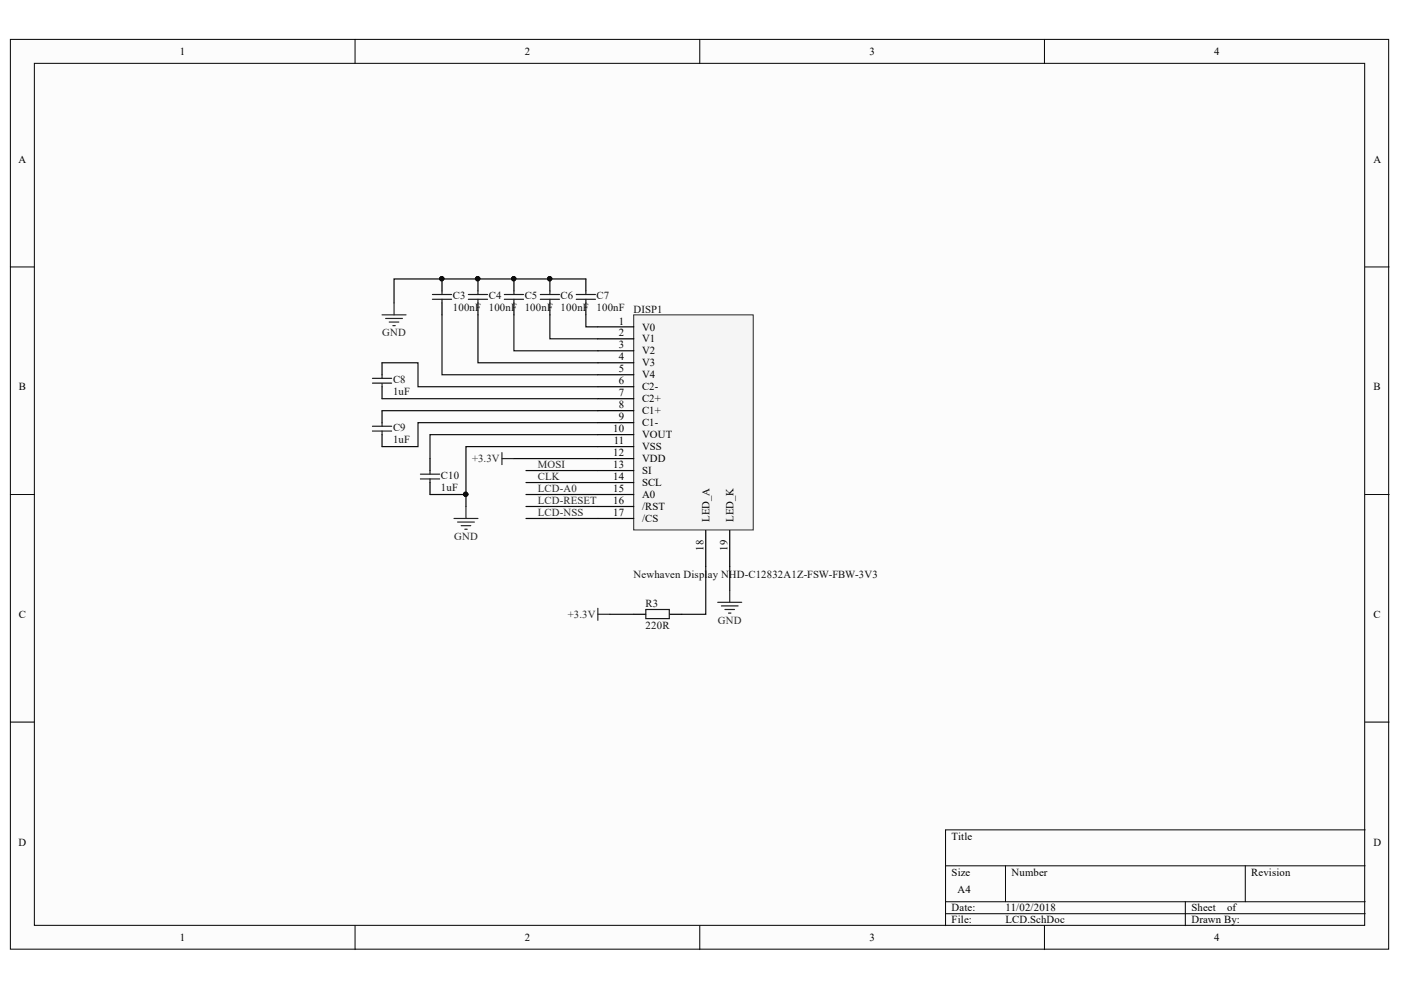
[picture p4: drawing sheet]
<svg xmlns="http://www.w3.org/2000/svg" width="297mm" height="210mm" viewBox="0 0 297 210" stroke-linecap="round" stroke-linejoin="round" font-family="sans-serif">
<g fill="#fcfcfc" stroke="#000" stroke-width=".21">
<path d="M2.2 8.4h292.2v192.8h-292.2z"/>
<path d="M7.3 13.4h282v182.8h-282z"/>
</g>
<g fill="none" stroke="#000" stroke-width=".21">
<path d="M75.3 8.4v5M148.4 8.4v5M221.4 8.4v5M2.2 56.6h5.1M289.4 56.6h5.1M2.2 104.9h5.1M289.4 104.9h5.1M2.2 153.1h5.1M289.4 153.1h5.1M289.4 176h-88.9v20.3M75.3 196.3v5M148.4 196.3v5"/>
<path d="M200.5 183.6h88.9M200.5 191.2h88.9M200.5 193.7h88.9M213.2 183.6v7.6M221.4 196.3v5M251.3 191.2v5.1M264 183.6v7.6"/>
</g>
<g fill="none" stroke="#262626" stroke-width=".25">
<path d="M81 66.8h5.1M81.8 67.5h3.5M82.5 68.3h2.1M83.3 69h.5M83.5 64.2v2.6M106.4 96v2.5M106.4 97.2h2.6M96.3 109.9h5M97 110.7h3.6M97.8 111.5h2M98.5 112.2h.5M98.8 107.4v2.5"/>
<path d="M126.8 129v2.5M126.8 130.2h2.5M152.2 127.7h5.1M152.9 128.5h3.6M153.7 129.2h2M154.5 130h.5M154.7 125.2v2.5"/>
</g>
<g fill="none" stroke="#000" stroke-width=".25">
<path d="M93.7 59.1v2.6M101.3 59.1v2.6M109 59.1v2.6M116.6 59.1v2.6M124.2 59.1v2.6M81 76.9v2.6M93.7 64.2v2.6M101.3 64.2v2.6M109 64.2v2.6M116.6 64.2v2.6M124.2 64.2v2.6M81 82v2.5"/>
<path d="M81 87.1v2.5M81 92.2v2.5M91.2 97.2v2.6M91.2 102.3v2.6M134.4 130.2h2.5M142 130.2h2.5"/>
</g>
<g fill="none" stroke="#1c1c1c" stroke-width=".25">
<path d="M81 79.5v.7M91.7 62.4h4M91.7 63.5h4M93.7 61.7v.7M93.7 63.5v.7M99.3 62.4h4.1M99.3 63.5h4.1M101.3 61.7v.7M101.3 63.5v.7M106.9 62.4h4.1M106.9 63.5h4.1M109 61.7v.7"/>
<path d="M109 63.5v.7M114.6 62.4h4M114.6 63.5h4M116.6 61.7v.7M116.6 63.5v.7M122.2 62.4h4M122.2 63.5h4M124.2 61.7v.7M124.2 63.5v.7M79 80.2h4M79 81.2h4M79 90.4h4"/>
<path d="M79 91.4h4M81 81.2v.8M81 89.6v.8M81 91.4v.8M91.2 99.8v.7M89.1 100.5h4.1M89.1 101.5h4.1M91.2 101.5v.8M136.9 129.2h5v2h-5z"/>
</g>
<g fill="none" stroke="#0e0e0e" stroke-width=".25">
<path d="M124.2 59.1h-40.7v5.1M81 76.9h7.6v5.1h38.2M93.7 66.8v12.7h33.1M101.3 66.8v10.1h25.5M109 66.8v7.6h17.8M116.6 66.8v5h10.2M124.2 66.8v2.5h2.6M81 87.1h45.8M81 84.5h45.8M109 97.2h17.8M111.5 99.8h15.3M126.8 89.6h-38.2v5.1h-7.6"/>
<path d="M126.8 92.2h-35.6v5M126.8 94.7h-28v10.2h-7.6M98.8 104.9v2.5M111.5 102.3h15.3M111.5 104.9h15.3M111.5 107.4h15.3M111.5 109.9h15.3M129.3 130.2h5.1M149.6 120.1v10.1h-5.1M154.7 120.1v5.1"/>
</g>
<g fill="#0e0e0e" stroke="#0e0e0e" stroke-width=".21">
<circle cx="93.7" cy="59.1" r=".46"/>
<circle cx="101.3" cy="59.1" r=".46"/>
<circle cx="108.9" cy="59.1" r=".46"/>
<circle cx="116.5" cy="59.1" r=".46"/>
<circle cx="98.7" cy="104.8" r=".46"/>
</g>
<path d="M134.4 66.8h25.3v45.6h-25.3z" fill="#f5f5f5" stroke="#262626" stroke-width=".21"/>
<g fill="none" stroke="#000" stroke-width=".25">
<path d="M126.8 69.3h7.6M126.8 71.8h7.6M126.8 74.4h7.6M126.8 76.9h7.6M126.8 79.5h7.6M126.8 82h7.6M126.8 84.5h7.6M126.8 87.1h7.6M126.8 89.6h7.6M126.8 92.2h7.6M126.8 94.7h7.6M126.8 97.2h7.6"/>
<path d="M126.8 99.8h7.6M126.8 102.3h7.6M126.8 104.9h7.6M126.8 107.4h7.6M126.8 109.9h7.6M149.6 112.5v7.6M154.7 112.5v7.6"/>
</g>
<g font-size="2.3">
<text x="38.2" y="11.7">1</text>
<text x="111.2" y="11.7">2</text>
<text x="184.3" y="11.7">3</text>
<text x="257.4" y="11.7">4</text>
<text x="3.9" y="34.5">A</text>
<text x="291.2" y="34.5">A</text>
<text x="131.2" y="68.8">1</text>
<text x="131.2" y="71.3">2</text>
<text x="136.1" y="70.1">V0</text>
<text x="131.2" y="73.9">3</text>
<text x="131.2" y="76.4">4</text>
<text x="136.1" y="72.6">V1</text>
<text x="136.1" y="75.1">V2</text>
<text x="136.1" y="77.7">V3</text>
<text x="4" y="82.8">B</text>
<text x="131.2" y="79">5</text>
<text x="131.2" y="81.5">6</text>
<text x="136.1" y="80.2">V4</text>
<text x="136.1" y="82.8">C2-</text>
<text x="291.2" y="82.8">B</text>
<text x="131.2" y="84">7</text>
<text x="131.2" y="86.6">8</text>
<text x="131.2" y="89.1">9</text>
<text x="136.1" y="85.3">C2+</text>
<text x="136.1" y="87.8">C1+</text>
<text x="130" y="91.6">10</text>
<text x="130.1" y="94.2">11</text>
<text x="136.1" y="90.4">C1-</text>
<text x="136.1" y="92.9">VOUT</text>
<text x="136.1" y="95.4">VSS</text>
<text x="130" y="96.7">12</text>
<text x="130" y="99.2">13</text>
<text x="130" y="101.8">14</text>
<text x="136.1" y="98">VDD</text>
<text x="136.1" y="100.5">SI</text>
<text x="130" y="104.4">15</text>
<text x="130" y="106.9">16</text>
<text x="136.1" y="103">SCL</text>
<text x="136.1" y="105.7">A0</text>
<text x="130" y="109.5">17</text>
<text x="136.1" y="108.2">/RST</text>
<text x="136.1" y="110.7">/CS</text>
<text x="150.4" y="110.6" transform="rotate(-90 150.4 110.6)">LED_A</text>
<text x="155.5" y="110.6" transform="rotate(-90 155.5 110.6)">LED_K</text>
<text x="149.1" y="116.8" transform="rotate(-90 149.1 116.8)">18</text>
<text x="154.2" y="116.8" transform="rotate(-90 154.2 116.8)">19</text>
<text x="4" y="131">C</text>
<text x="291.2" y="131">C</text>
<text x="3.9" y="179.3">D</text>
<text x="201.8" y="178">Title</text>
<text x="291.2" y="179.3">D</text>
<text x="201.8" y="185.6">Size</text>
<text x="214.5" y="185.6">Number</text>
<text x="265.3" y="185.6">Revision</text>
<text x="203" y="189.4">A4</text>
<text x="201.8" y="193.2">Date:</text>
<text x="201.8" y="195.8">File:</text>
<text x="213.2" y="193.2">11/02/2018</text>
<text x="213.2" y="195.8">LCD.SchDoc</text>
<text x="252.6" y="193.2">Sheet</text>
<text x="252.6" y="195.8">Drawn By:</text>
<text x="260.2" y="193.2">of</text>
<text x="38.2" y="199.6">1</text>
<text x="111.2" y="199.6">2</text>
<text x="184.3" y="199.6">3</text>
<text x="257.4" y="199.6">4</text>
</g>
<g font-size="2.3" fill="#0e0e0e">
<text x="96" y="63.5">C3</text>
<text x="103.6" y="63.5">C4</text>
<text x="111.2" y="63.5">C5</text>
<text x="118.9" y="63.5">C6</text>
<text x="126.5" y="63.5">C7</text>
<text x="96" y="66">100nF</text>
<text x="103.6" y="66">100nF</text>
<text x="111.2" y="66">100nF</text>
<text x="118.9" y="66">100nF</text>
<text x="126.5" y="66">100nF</text>
<text x="134.3" y="66.3">DISP1</text>
<text x="83.3" y="81.2">C8</text>
<text x="83.3" y="83.8">1uF</text>
<text x="83.3" y="91.4">C9</text>
<text x="83.3" y="93.9">1uF</text>
<text x="93.5" y="101.5">C10</text>
<text x="93.5" y="104.1">1uF</text>
<text x="134.3" y="122.7">Newhaven Displ</text>
<text x="150.1" y="122.7">ay NHD-C12832A1Z-FSW-FBW-3V3</text>
<text x="136.9" y="128.7">R3</text>
<text x="136.9" y="133.3">220R</text>
</g>
<g font-size="2.3" fill="#262626">
<text x="81" y="71.3">GND</text>
<text x="100.1" y="98">+3.3V</text>
<text x="114" y="101.8">CLK</text>
<text x="114" y="99.2">MOSI</text>
<text x="114" y="106.9">LCD-RESET</text>
<text x="114" y="104.4">LCD-A0</text>
<text x="114" y="109.5">LCD-NSS</text>
<text x="96.3" y="114.5">GND</text>
<text x="120.4" y="131">+3.3V</text>
<text x="152.2" y="132.3">GND</text>
</g>
</svg>
